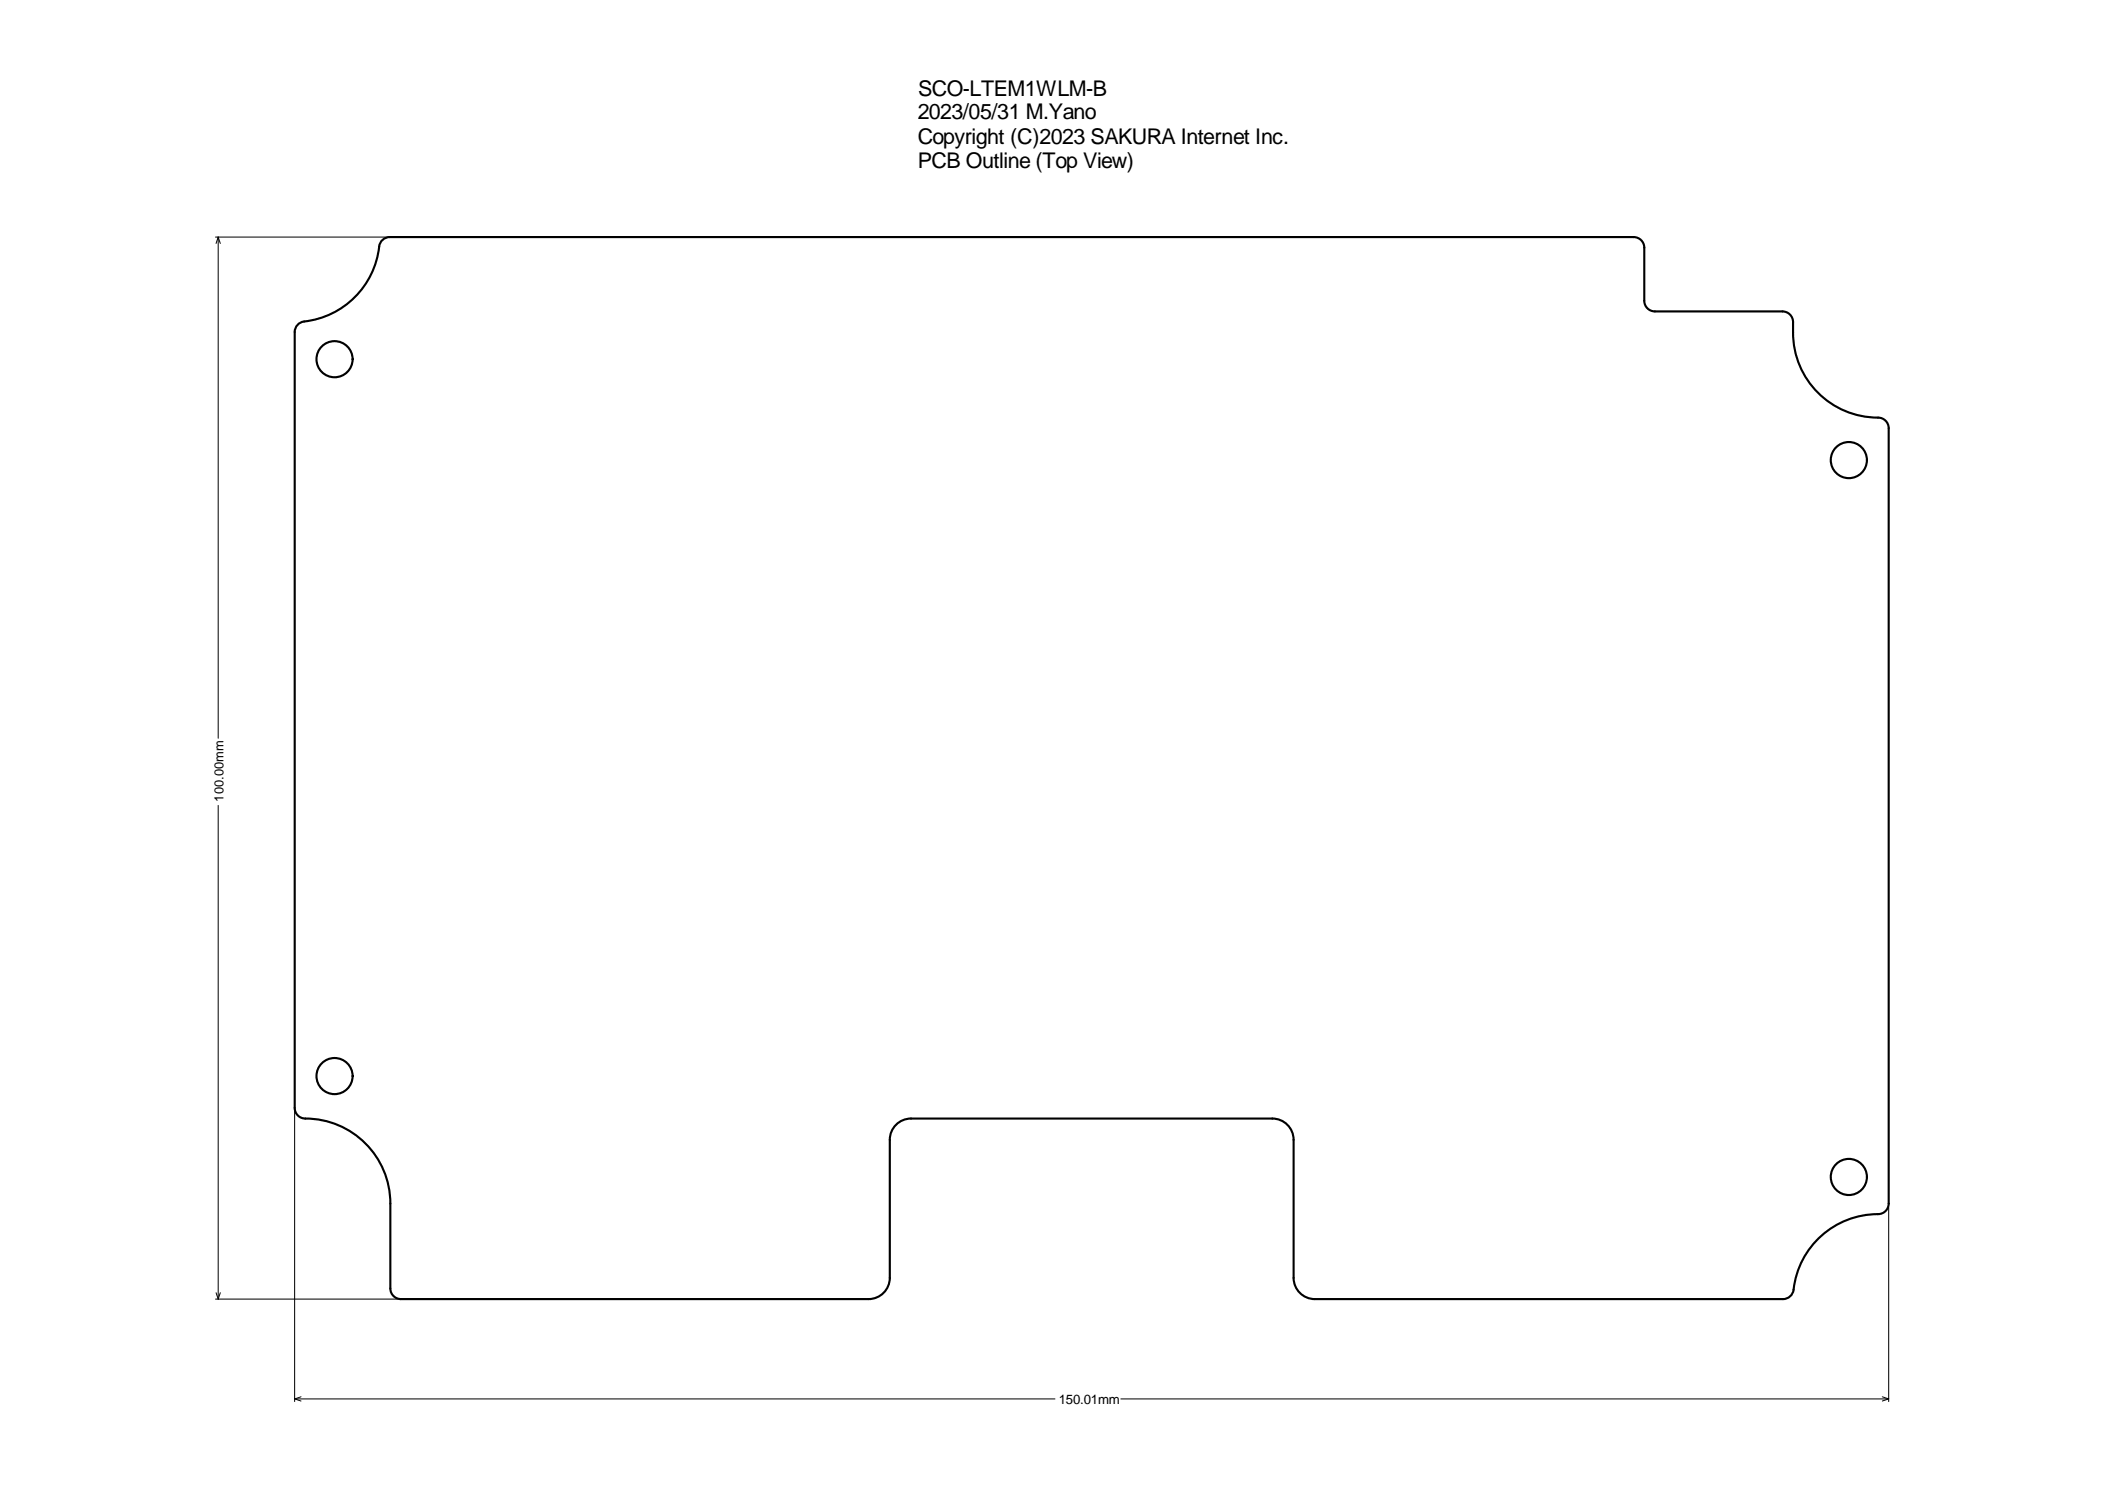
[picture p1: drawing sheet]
<svg xmlns="http://www.w3.org/2000/svg" width="297mm" height="210mm" viewBox="0 0 297 210" stroke-linecap="round" stroke-linejoin="round" font-family="sans-serif">
<g fill="none" stroke="#000" stroke-width=".14">
<path d="M30.4 33.4h24.6M30.8 33.4l.3 .9M30.8 33.4l-.3 .9M30.8 33.4v70.7M30.8 113.6v69.7M41.6 156.7v41M266.5 170.3v27.4M30.4 183.3h91.8M30.5 182.4l.3 .9M31.1 182.4l-.3 .9M41.6 197.3l.9 .3M41.6 197.3h107.3"/>
<path d="M42.5 197l-.9 .3M158.2 197.3h108.3M265.6 197l.9 .3M266.5 197.3l-.9 .3"/>
</g>
<g fill="none" stroke="#000" stroke-width=".3">
<path d="M42.1 45.7l.4-.2a12.3 12.3 0 0 0 11.1-11.2 1.5 1.5 0 0 1 1.4-.9h175.5a1.5 1.5 0 0 1 1.5 1.5v7.5a1.5 1.5 0 0 0 1.5 1.5h18a1.5 1.5 0 0 1 1.5 1.5 12.2 12.2 0 0 0 6.7 12.3 13.4 13.4 0 0 0 5.8 1.3 1.5 1.5 0 0 1 1 1.4v109.4a1.5 1.5 0 0 1-1.5 1.5 12.1 12.1 0 0 0-12 11.1 1.5 1.5 0 0 1-1.4 .9h-66.1a3 3 0 0 1-3-3v-19.5a3 3 0 0 0-3-3h-51a3 3 0 0 0-2.9 3v19.5a3 3 0 0 1-3 3h-66a1.5 1.5 0 0 1-1.5-1.5v-12a12 12 0 0 0-12-12 1.5 1.5 0 0 1-1.5-1.5v-109.5l.1-.4z"/>
<circle cx="47.2" cy="50.7" r="2.55"/>
<circle cx="260.9" cy="64.9" r="2.55"/>
<circle cx="47.2" cy="151.8" r="2.55"/>
<circle cx="260.9" cy="166" r="2.55"/>
</g>
<g font-size="3.1">
<text x="129.5" y="16.8">2023/05/31 M.Yano</text>
<text x="129.6" y="13.6">SCO-LTEM1WLM-B</text>
<text x="129.5" y="20.3">Copyright (C)2023 SAKURA Internet Inc.</text>
<text x="129.5" y="23.8">PCB Outline (Top View)</text>
</g>
<text font-size="1.9" x="149.4" y="198.1">150.01mm</text>
<text font-size="1.8" x="31.5" y="113.1" transform="rotate(-90 31.5 113.1)">100.00mm</text>
</svg>
